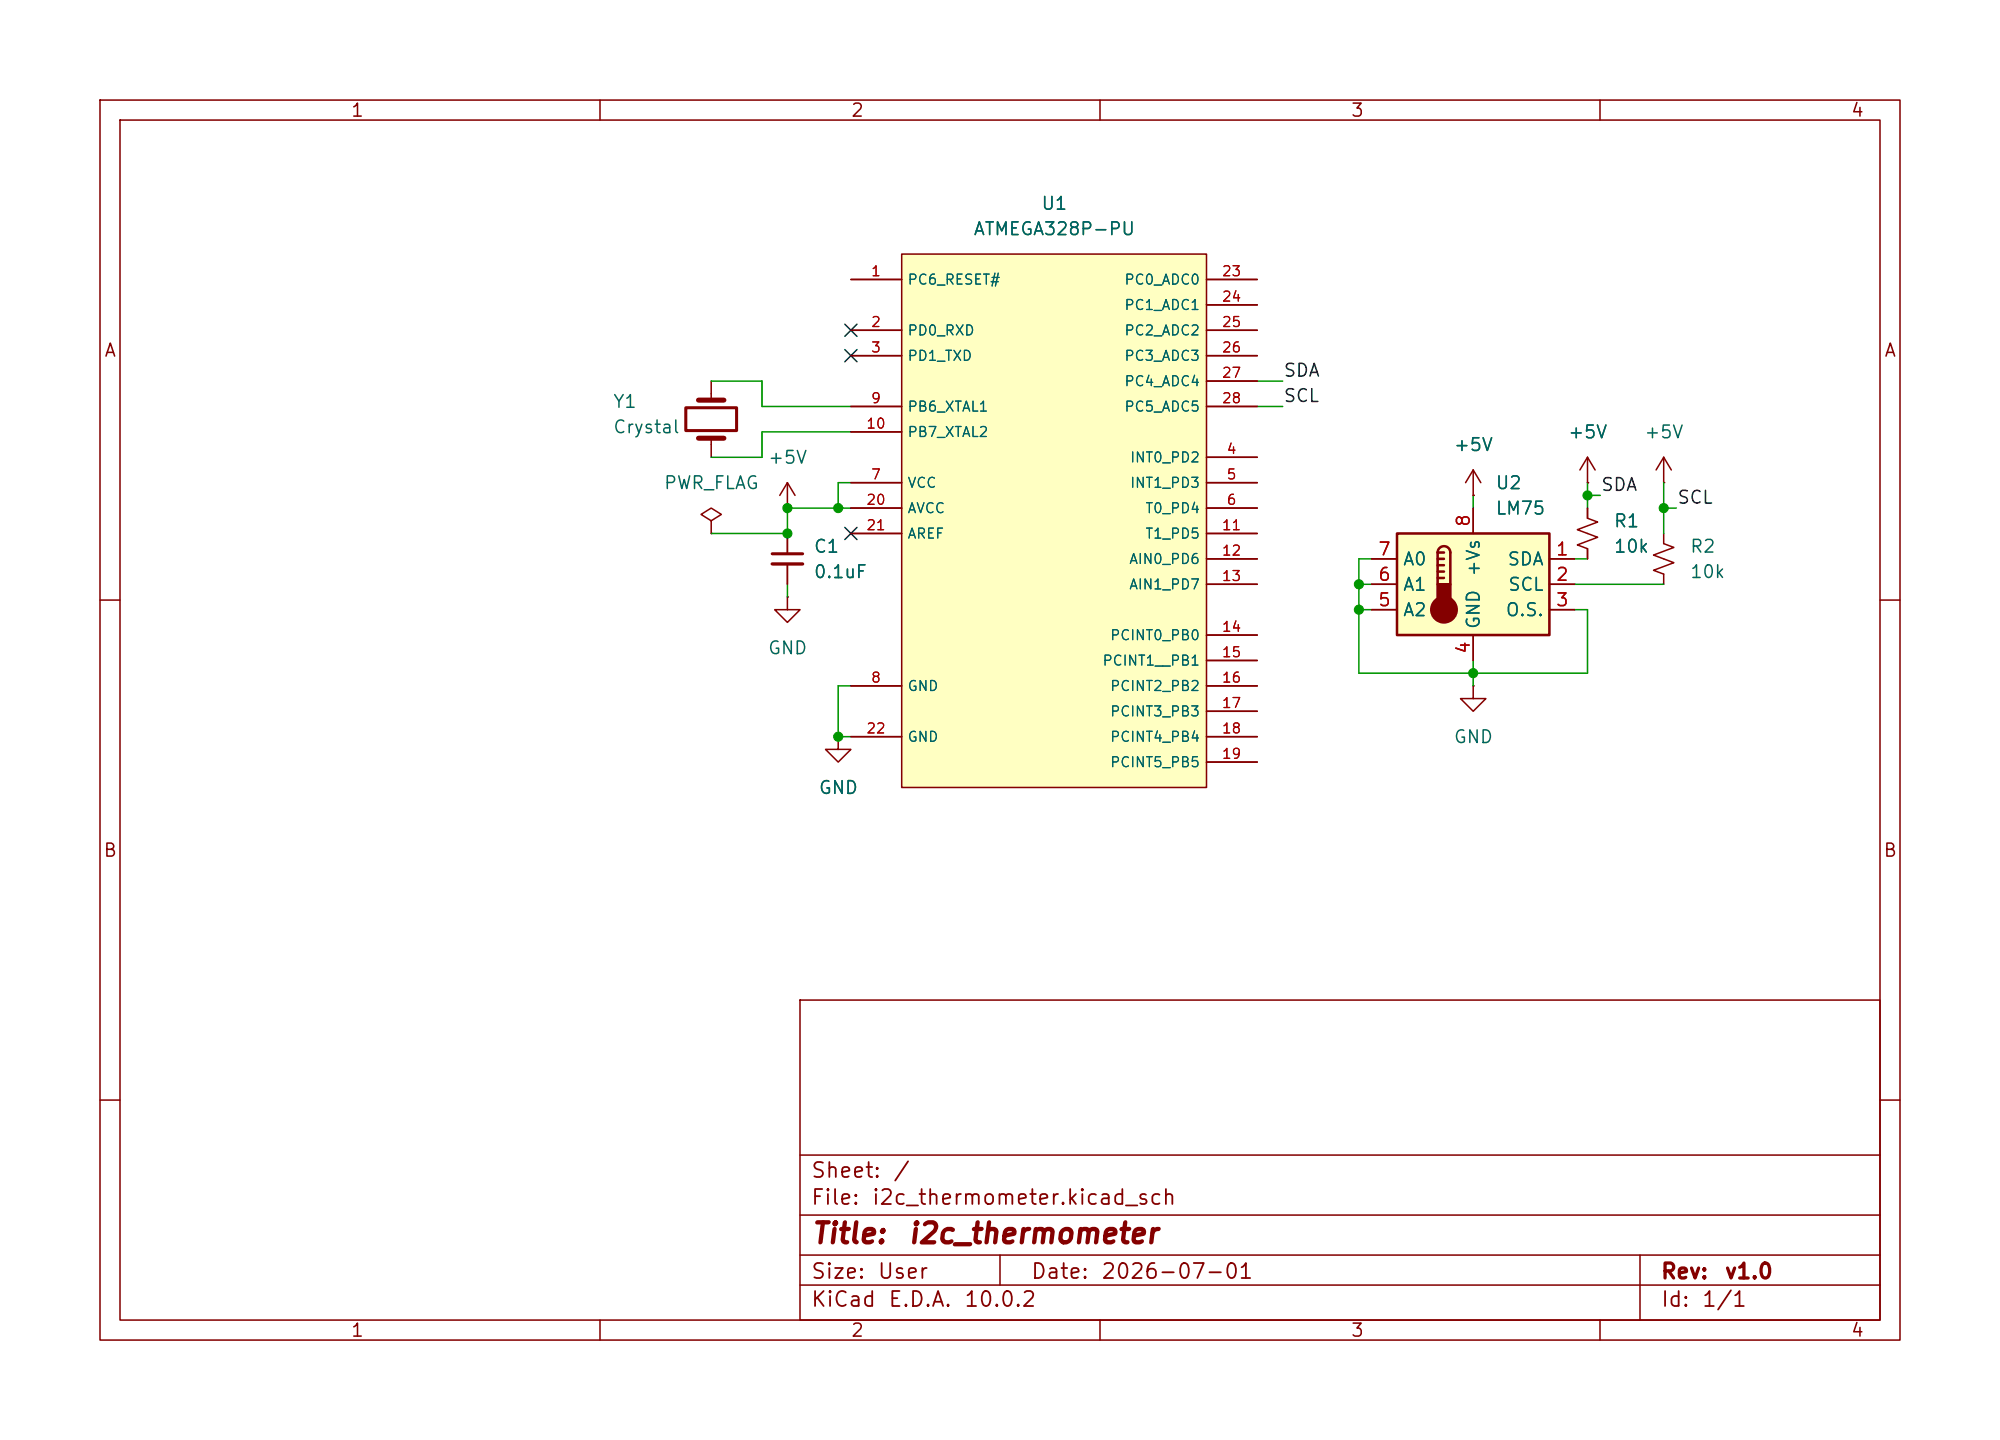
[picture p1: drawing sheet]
<svg xmlns="http://www.w3.org/2000/svg" width="200mm" height="144mm" viewBox="0 0 200 144" stroke-linecap="round" stroke-linejoin="round" font-family="sans-serif">
<g fill="none" stroke="#840000" stroke-width=".15">
<path d="M10 10h180v124h-180zM12 12h176v120h-176zM60 10v2M110 10v2M160 10v2M78.7 50.8h.1M78.7 48.3l-.7 1.2M78.7 48.3l.8 1.2M78.7 48.3v2.5M147.3 49.5h.1M147.3 47l-.7 1.3M147.3 47l.8 1.3"/>
<path d="M147.3 47v2.5M10 60h2M147.3 68.6v1.3h1.3l-1.3 1.2-1.3-1.2h1.3M147.3 68.6h.1M188 60h2M10 110h2M80 100h108v32h-108zM80 115.5h108M188 110h2M60 132v2M80 128.5h108M80 125.5h108"/>
<path d="M80 121.5h108M100 125.5v3M110 132v2M160 132v2M164 125.5v6.5"/>
</g>
<path d="M139.7 53.3h15.2v10.2h-15.2z" fill="#ffffc2"/>
<path d="M139.7 53.3h15.2v10.2h-15.2zM143.8 55.3a.64 .64 0 0 1 .6-.7 .64 .64 0 0 1 .6 .7v3.1M143.8 55.3v3.1M143.8 55.3h.6M143.8 55.9h.6M143.8 56.5h.6M143.8 57.2h.6M143.8 57.8h.6" fill="none" stroke="#840000" stroke-width=".25"/>
<g fill="#840000" stroke="#840000" stroke-width=".25">
<path d="M143.8 58.4h1.2v1.9h-1.2z"/>
<circle cx="144.4" cy="61" r="1.27"/>
</g>
<g fill="none" stroke="#840000" stroke-width=".15">
<path d="M71.1 38.1v1.9M71.1 52.1l1-.7-1-.6-1 .6 1 .7v1.2M71.1 53.3h.1M71.1 43.8v1.9M78.7 59.7v1.3h1.3l-1.3 1.2-1.2-1.2h1.2M78.7 59.7h.1M137.2 55.9h2.5M137.2 58.4h2.5M147.3 50.8v2.5M154.9 55.9h2.6M154.9 58.4h2.6M158.7 48.3h.1"/>
<path d="M158.7 45.7l-.7 1.3M158.7 45.7l.8 1.3M158.7 45.7v2.6M83.8 73.7v1.2h1.3l-1.3 1.3-1.3-1.3h1.3M83.8 73.7h.1M137.2 61h2.5M147.3 63.5v2.5M154.9 61h2.6"/>
</g>
<path d="M69.8 40h2.6M69.8 43.8h2.6" fill="none" stroke="#840000" stroke-width=".51"/>
<path d="M68.6 40.8h5.1v2.3h-5.1z" fill="none" stroke="#840000" stroke-width=".3"/>
<path d="M90.2 25.4h30.4v53.3h-30.4z" fill="#ffffc2"/>
<g fill="none" stroke="#840000" stroke-width=".15">
<path d="M85.1 27.9h5.1M85.1 33h5.1M85.1 35.6h5.1M90.2 25.4h30.4v53.3h-30.4zM120.6 27.9h5.1M120.6 33h5.1M120.6 35.6h5.1M120.6 30.5h5.1M120.6 38.1h5.1M78.7 53.3v2.1M78.7 56.4v2M85.1 48.3h5.1"/>
<path d="M85.1 50.8h5.1M85.1 40.6h5.1M85.1 43.2h5.1M85.1 53.3h5.1M120.6 45.7h5.1M120.6 48.3h5.1M120.6 50.8h5.1M120.6 40.6h5.1M120.6 53.3h5.1M120.6 55.9h5.1M120.6 58.4h5.1M137.2 55.9h2.5"/>
<path d="M137.2 58.4h2.5M147.3 49.5h.1M147.3 50.8v2.5M154.9 55.9h2.6M154.9 58.4h2.6M158.7 50.8v1l1.1 .4-2.1 .8 2.1 .7-2.1 .8 1 .4v1M158.7 48.3h.1M166.4 53.3v1.1l1 .3-2 .8 2 .8-2 .7 1 .4v1M166.4 48.3h.1M166.4 45.7v2.6M166.4 45.7l-.8 1.3M166.4 45.7l.7 1.3"/>
<path d="M83.8 73.7h.1M85.1 68.6h5.1M85.1 73.7h5.1M120.6 68.6h5.1M120.6 63.5h5.1M120.6 66h5.1M120.6 71.1h5.1M120.6 73.7h5.1M120.6 76.2h5.1M137.2 61h2.5M147.3 63.5v2.5M154.9 61h2.6"/>
</g>
<path d="M77.2 55.4h3.1" fill="none" stroke="#840000" stroke-width=".3"/>
<path d="M77.2 56.4h3.1" fill="none" stroke="#840000" stroke-width=".33"/>
<g fill="none" stroke="#009600" stroke-width=".15">
<path d="M71.1 38.1h5.1v2.5h8.9M125.7 38.1h2.6M78.7 58.4v1.3M85.1 50.8h-6.4v2.5h-7.6M85.1 48.3h-1.3v2.5M85.1 43.2h-8.9v2.5h-5.1M125.7 40.6h2.6M135.9 58.4h1.3M137.2 55.9h-1.3v11.4h22.8v-6.3h-1.2M147.3 49.5v1.3M157.5 58.4h8.9M157.5 55.9h1.2"/>
<path d="M158.7 48.3v2.5M158.7 49.5h1.3M166.4 50.8h1.2M166.4 48.3v5M85.1 68.6h-1.3v5.1h1.3M135.9 61h1.3M147.3 66v2.6"/>
</g>
<path d="M84.5 35l1.2 1.2M84.5 32.4l1.2 1.2M85.7 35l-1.2 1.2M85.7 32.4l-1.2 1.2M84.5 52.7l1.2 1.3M85.7 52.7l-1.2 1.3" fill="none" stroke="#000084" stroke-width=".15"/>
<g fill="#009600" stroke="#009600" stroke-width=".1">
<circle cx="78.7" cy="50.8" r=".46"/>
<circle cx="83.8" cy="50.8" r=".46"/>
<circle cx="83.8" cy="73.7" r=".46"/>
<circle cx="78.7" cy="53.3" r=".46"/>
<circle cx="135.9" cy="61" r=".46"/>
<circle cx="135.9" cy="58.4" r=".46"/>
<circle cx="147.3" cy="67.3" r=".46"/>
<circle cx="158.7" cy="49.5" r=".46"/>
<circle cx="166.4" cy="50.8" r=".46"/>
</g>
<g font-size="2" fill="#840000">
<text x="81" y="124.8">Title:</text>
<text x="90.7" y="124.8">i2c_thermometer</text>
</g>
<g font-size="1.5" fill="#840000">
<text x="81" y="118.2">Sheet:</text>
<text x="89.2" y="118.2">/</text>
<text x="81" y="120.9">File:</text>
<text x="87.1" y="120.9">i2c_thermometer.kicad_sch</text>
<text x="81" y="131.1">KiCad</text>
<text x="81" y="128.3">Size:</text>
<text x="87.7" y="128.3">User</text>
<text x="88.7" y="131.1">E.D.A.</text>
<text x="96.3" y="131.1">10.0.2</text>
<text x="103" y="128.3">Date:</text>
<text x="110" y="128.3">2026-07-01</text>
<text x="166" y="128.3">Rev:</text>
<text x="166" y="131.1">Id:</text>
<text x="170.1" y="131.1">1/1</text>
<text x="172.4" y="128.3">v1.0</text>
</g>
<g font-size="1.3" fill="#840000">
<text x="35" y="12">1</text>
<text x="85" y="12">2</text>
<text x="135" y="12">3</text>
<text x="185" y="12">4</text>
<text x="10.3" y="36">A</text>
<text x="188.3" y="36">A</text>
<text x="10.3" y="86">B</text>
<text x="188.3" y="86">B</text>
<text x="35" y="134">1</text>
<text x="85" y="134">2</text>
<text x="135" y="134">3</text>
<text x="185" y="134">4</text>
</g>
<g font-size="1.3" fill="#006464">
<text x="97.3" y="23.8">ATMEGA328P-PU</text>
<text x="104" y="21.3">U1</text>
<text x="61.2" y="41.1">Y1</text>
<text x="61.2" y="43.7">Crystal</text>
<text x="76.7" y="46.7">+5V</text>
<text x="145.3" y="45.4">+5V</text>
<text x="156.7" y="44.2">+5V</text>
<text x="164.3" y="44.2">+5V</text>
<text x="66.3" y="49.2">PWR_FLAG</text>
<text x="149.5" y="51.8">LM75</text>
<text x="149.5" y="49.2">U2</text>
<text x="161.3" y="53">R1</text>
<text x="81.3" y="55.6">C1</text>
<text x="81.3" y="58.1">0.1uF</text>
<text x="140.2" y="59.4">A1</text>
<text x="140.2" y="56.9">A0</text>
<text x="148.3" y="57.7" transform="rotate(-90 148.3 57.7)">+Vs</text>
<text x="150.7" y="56.9">SDA</text>
<text x="150.7" y="59.4">SCL</text>
<text x="161.3" y="55.6">10k</text>
<text x="168.9" y="55.6">R2</text>
<text x="168.9" y="58.1">10k</text>
<text x="76.7" y="65.7">GND</text>
<text x="140.2" y="61.9">A2</text>
<text x="148.3" y="63" transform="rotate(-90 148.3 63)">GND</text>
<text x="150.5" y="61.9">O.S.</text>
<text x="145.3" y="74.6">GND</text>
<text x="81.8" y="79.7">GND</text>
</g>
<g font-size="1.3" fill="#0f0f0f">
<text x="128.3" y="40.5">SCL</text>
<text x="128.3" y="38">SDA</text>
<text x="160" y="49.4">SDA</text>
<text x="167.6" y="50.7">SCL</text>
</g>
<g font-size="1.3" fill="#a90000">
<text x="147.3" y="52.8" transform="rotate(-90 147.3 52.8)">8</text>
<text x="137.7" y="58.4">6</text>
<text x="137.7" y="55.9">7</text>
<text x="155.5" y="55.9">1</text>
<text x="155.5" y="58.4">2</text>
<text x="137.7" y="60.9">5</text>
<text x="147.3" y="65.5" transform="rotate(-90 147.3 65.5)">4</text>
<text x="155.5" y="60.9">3</text>
</g>
<g font-size="1" fill="#a90000">
<text x="87" y="27.9">1</text>
<text x="122.1" y="27.9">23</text>
<text x="87" y="33">2</text>
<text x="87" y="35.5">3</text>
<text x="122.1" y="30.4">24</text>
<text x="122.1" y="33">25</text>
<text x="122.1" y="35.5">26</text>
<text x="87" y="40.6">9</text>
<text x="122.1" y="38">27</text>
<text x="122.1" y="40.6">28</text>
<text x="86.5" y="43.1">10</text>
<text x="122.6" y="45.7">4</text>
<text x="86.5" y="50.7">20</text>
<text x="86.5" y="53.3">21</text>
<text x="87" y="48.2">7</text>
<text x="122.1" y="53.3">11</text>
<text x="122.6" y="48.2">5</text>
<text x="122.6" y="50.7">6</text>
<text x="122.1" y="55.8">12</text>
<text x="122.1" y="58.4">13</text>
<text x="122.1" y="63.4">14</text>
<text x="122.1" y="66">15</text>
<text x="87" y="68.5">8</text>
<text x="122.1" y="68.5">16</text>
<text x="122.1" y="71.1">17</text>
<text x="86.5" y="73.6">22</text>
<text x="122.1" y="73.6">18</text>
<text x="122.1" y="76.1">19</text>
</g>
<g font-size="1" fill="#006464">
<text x="90.7" y="28.7">PC6_RESET#</text>
<text x="112.4" y="28.7">PC0_ADC0</text>
<text x="90.7" y="33.8">PD0_RXD</text>
<text x="112.4" y="31.3">PC1_ADC1</text>
<text x="112.4" y="33.8">PC2_ADC2</text>
<text x="90.7" y="36.3">PD1_TXD</text>
<text x="90.7" y="41.4">PB6_XTAL1</text>
<text x="112.4" y="36.3">PC3_ADC3</text>
<text x="112.4" y="38.9">PC4_ADC4</text>
<text x="112.4" y="41.4">PC5_ADC5</text>
<text x="90.7" y="44">PB7_XTAL2</text>
<text x="112.9" y="46.5">INT0_PD2</text>
<text x="90.7" y="49">VCC</text>
<text x="90.7" y="51.6">AVCC</text>
<text x="112.9" y="49">INT1_PD3</text>
<text x="114.5" y="51.6">T0_PD4</text>
<text x="90.7" y="54.1">AREF</text>
<text x="112.8" y="56.7">AIN0_PD6</text>
<text x="112.8" y="59.2">AIN1_PD7</text>
<text x="114.5" y="54.1">T1_PD5</text>
<text x="110.9" y="64.3">PCINT0_PB0</text>
<text x="90.7" y="69.4">GND</text>
<text x="110.2" y="66.8">PCINT1__PB1</text>
<text x="110.9" y="69.4">PCINT2_PB2</text>
<text x="110.9" y="71.9">PCINT3_PB3</text>
<text x="90.7" y="74.4">GND</text>
<text x="110.9" y="74.4">PCINT4_PB4</text>
<text x="110.9" y="77">PCINT5_PB5</text>
</g>
</svg>
